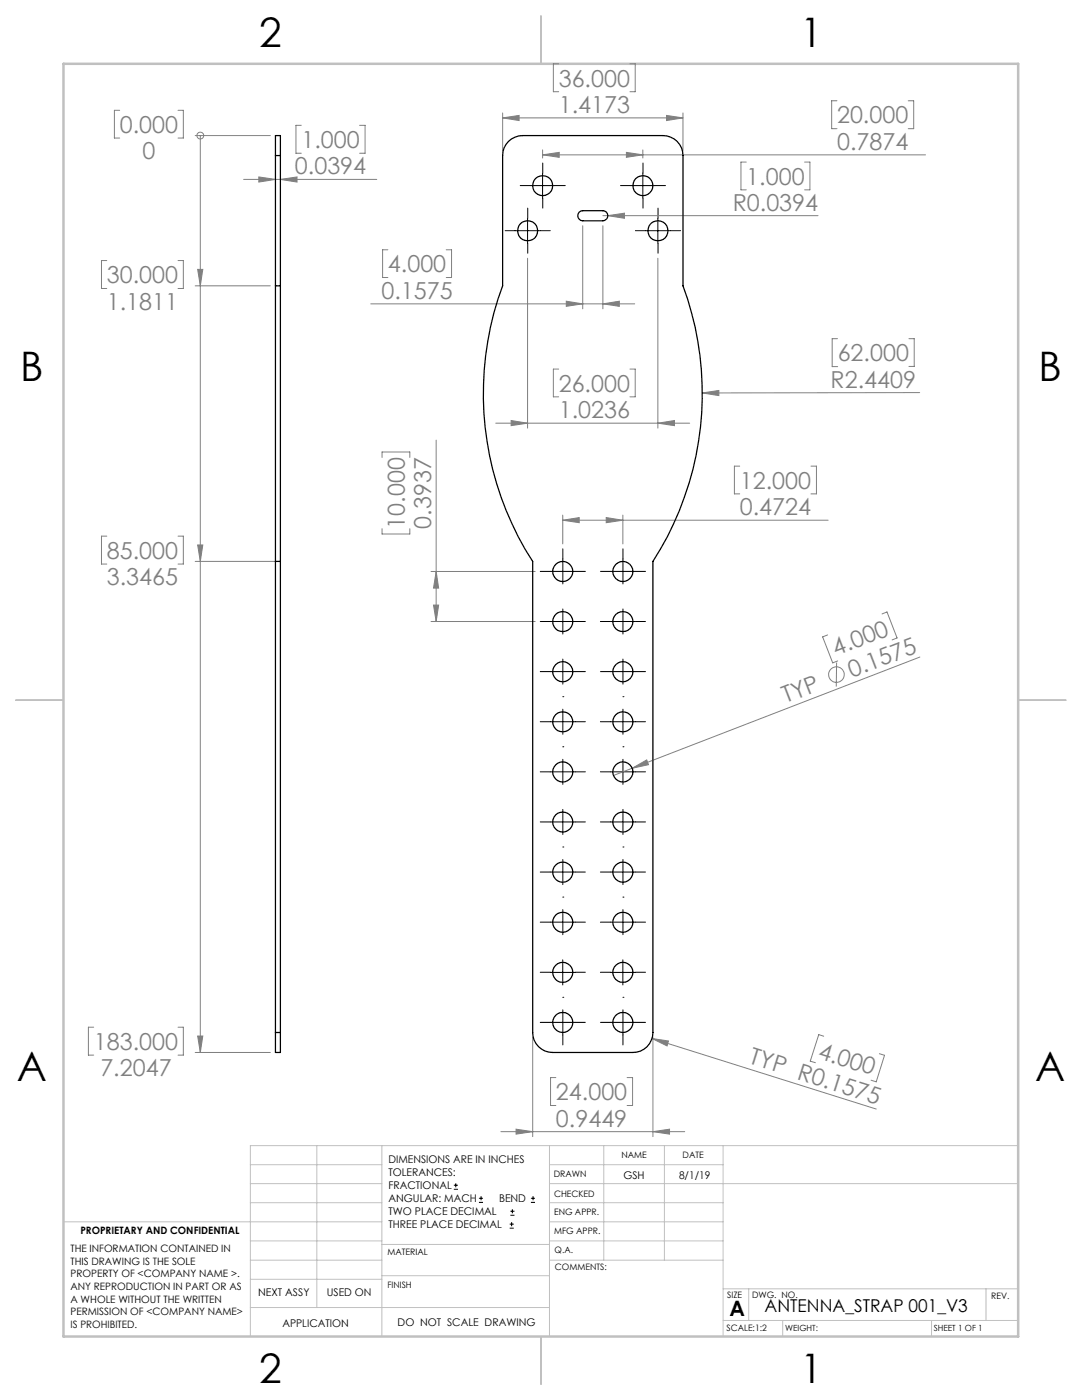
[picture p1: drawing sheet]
<svg xmlns="http://www.w3.org/2000/svg" width="216mm" height="279mm" viewBox="0 0 216 279" stroke-linecap="round" stroke-linejoin="round" font-family="sans-serif">
<g fill="none" stroke="#808080" stroke-width=".2">
<path d="M111.5 12.7h-1.1v5.6h1.1M125.7 12.7h1.1v5.6h-1.1M23.9 22h-1.1v5.6h1.1M35.5 22h1.1v5.6h-1.1M38.9 27.1h15M40 27.1v182.9M40 27.1h.1M48.6 35.8h26.6M51.6 35.3l3.4 .5-3.4 .5zM56 35.8l3.3-.5v1zM60.1 25h-1v5.6h1M71.8 25h1v5.6h-1"/>
<path d="M100.3 23.5l3.3-.5v1.1zM100.3 22.5v7.6M100.3 23.5h36M108.3 30.9l3.3-.5v1zM108.3 29.9v1.6M108.3 30.9h76.4M125 30.4l3.3 .5-3.3 .5zM128.3 29.9v1.6M133 23l3.3 .5-3.3 .6zM136.3 22.5v7.6M148.9 32.3h-1.1v5.6h1.1M160.5 32.3h1.1v5.6h-1.1"/>
<path d="M167 20.1h-1.1v5.6h1.1M181.2 20.1h1.1v5.6h-1.1M21.3 52h-1.1v5.6h1.1M35.5 52h1.1v5.6h-1.1M38.9 57h15M39.4 53.8h1.1l-.5 3.2zM77.4 49.8h-1.1v5.6h1.1M89 49.8h1.1v5.6h-1.1M105.3 51.5v33.9M116.3 45v16.6M120.3 45v16.6M120.3 43h42.9"/>
<path d="M121.3 43l3.3-.5v1.1zM131.3 51.5v33.9M74 60.6h52.6M111.5 73.7h-1.1v5.5h1.1M113 60.1l3.3 .5-3.3 .5zM120.3 60.6l3.3-.5v1zM125.7 73.7h1.1v5.5h-1.1M140.1 78.4l3.3-.5v1.1zM167.1 67.6h-1v5.6h1M181.4 67.6h1v5.5h-1M183.5 78.4h-43.4M76.2 91.3v-1.1h5.6v1.1"/>
<path d="M87 87.8v36.2M98.9 84.5h38.7M102 83.9l3.3 .6-3.3 .4zM131.3 84.5l3.3-.6v1zM147.6 93h-1.1v5.6h1.1M161.8 93h1.1v5.6h-1.1M21.3 107h-1.1v5.6h1.1M35.5 107h1.1v5.6h-1.1M38.9 112h16.1M39.4 108.8h1.1l-.5 3.2zM76.2 105.5v1.1h5.6v-1.1M86 114.1h20.8"/>
<path d="M87 114.1l.5 3.3h-1zM112.3 103.8l3.3-.5v1zM112.3 102.8v5.7M112.3 103.8h52.9M121 103.3l3.3 .5-3.3 .5zM124.3 102.8v5.7M86 124h20.8M86.5 120.8h1l-.5 3.2zM165.1 126.7l-1 .4 2.1 5.2 .9-.4M166.9 132.2v4.8M176 122.5l1-.4 2 5.2-1 .4M183.6 131.1l-57.4 22.2"/>
<path d="M126.2 153.3l-3.8 1.5M126.2 153.3l2.8-1.6 .4 .9zM18.7 205h-1.1v5.6h1.1M35.5 205h1.1v5.6h-1.1M38.9 210h15M39.4 206.8h1.1l-.5 3.2zM106.3 207v19.8M110.9 215.1h-1v5.5h1M125.1 215.1h1.1v5.5h-1.1M130.1 207.3l3.3 .5-.3 .9zM130.1 207.3l44.7 14M130.3 207v19.8"/>
<path d="M164.4 206.8l-1-.3-1.7 5.3 1 .3M175.5 210.3l1 .3-1.7 5.3-1-.3M99.9 225.8h36.7M103 225.4l3.3 .4-3.3 .5zM130.3 225.8l3.3-.4v.9z"/>
<circle cx="40" cy="27.1" r=".69"/>
<circle cx="166.9" cy="134.6" r="1.55"/>
</g>
<g fill="none" stroke="#000" stroke-width=".2">
<path d="M105.8 37h5M108.3 34.5v5M125.8 37h5M128.3 34.5v5M102.8 46h5M105.3 43.6v4.9M128.8 46h5M131.3 43.6v4.9M109.8 194.1h5M112.3 191.6v5M121.8 194.1h5M124.3 191.6v5"/>
<path d="M90.6 237.3h.8M90.6 236.5h.8M90.9 236.1v.9M95.6 240h.8M95.6 239.1h.8M96 238.7v.8M105.9 240h.9M105.9 239.1h.9M106.4 238.7v.8M101.7 245.1h.8M101.7 244.3h.8M101.8 242.5h.9"/>
<path d="M101.8 241.7h.9M102.1 243.9v.8M102.2 241.3v.8"/>
</g>
<g fill="none" stroke="#000" stroke-width=".2" stroke-dasharray="15.2 1.3 1.3 1.3">
<path d="M105.8 37h-2M108.3 34.5v-2M108.3 39.5v2M110.8 37h2M125.8 37h-2M128.3 34.5v-2M128.3 39.5v2M130.8 37h2M102.8 46h-2M105.3 43.5v-2M105.3 48.5v2M107.8 46h2"/>
<path d="M128.8 46h-2M131.3 43.5v-2M131.3 48.5v2M133.8 46h2M109.8 114h-2M112.3 114v-2.5M112.3 114h-2.5M112.3 114v2.5M112.3 114h2.5M112.3 111.5v-2M114.8 114h2M121.8 114h-2"/>
<path d="M124.3 114v-2.5M124.3 114h-2.5M124.3 114v2.5M124.3 114h2.5M124.3 111.5v-2M126.8 114h2M109.8 134h-2M109.8 124h-2M112.3 134v-2.5M112.3 134h-2.5M112.3 134v2.5M112.3 134h2.5"/>
<path d="M112.3 124v-2.5M112.3 124h-2.5M112.3 124v2.5M112.3 124h2.5M112.3 139h.1M114.8 134h2M114.8 124h2M121.8 134h-2M121.8 124h-2M124.3 134v-2.5M124.3 134h-2.5M124.3 134v2.5"/>
<path d="M124.3 134h2.5M124.3 124v-2.5M124.3 124h-2.5M124.3 124v2.5M124.3 124h2.5M124.3 139h.1M126.8 134h2M126.8 124h2M109.8 154h-2M109.8 144h-2M112.3 154v-2.5M112.3 154h-2.5"/>
<path d="M112.3 154v2.5M112.3 154h2.5M112.3 144v-2.5M112.3 144h-2.5M112.3 144v2.5M112.3 144h2.5M112.3 149h.1M114.8 154h2M114.8 144h2M121.8 154h-2M121.8 144h-2M124.3 154v-2.5"/>
<path d="M124.3 154h-2.5M124.3 154v2.5M124.3 154h2.5M124.3 144v-2.5M124.3 144h-2.5M124.3 144v2.5M124.3 144h2.5M124.3 149h.1M126.8 154h2M126.8 144h2M109.8 174h-2M109.8 164h-2"/>
<path d="M112.3 174v-2.5M112.3 174h-2.5M112.3 174v2.5M112.3 174h2.5M112.3 164v-2.5M112.3 164h-2.5M112.3 164v2.5M112.3 164h2.5M112.3 179h.1M112.3 169h.1M114.8 174h2M114.8 164h2"/>
<path d="M121.8 174h-2M121.8 164h-2M124.3 174v-2.5M124.3 174h-2.5M124.3 174v2.5M124.3 174h2.5M124.3 164v-2.5M124.3 164h-2.5M124.3 164v2.5M124.3 164h2.5M124.3 179h.1M124.3 169h.1"/>
<path d="M126.8 174h2M126.8 164h2M109.8 194h-2M109.8 184h-2M112.3 184v-2.5M112.3 184h-2.5M112.3 184v2.5M112.3 184h2.5M112.3 199h.1M114.8 194h2M114.8 184h2M121.8 194h-2"/>
<path d="M121.8 184h-2M124.3 184v-2.5M124.3 184h-2.5M124.3 184v2.5M124.3 184h2.5M124.3 199h.1M126.8 194h2M126.8 184h2M109.8 204h-2M112.3 204v-2.5M112.3 204h-2.5M112.3 204v2.5"/>
<path d="M112.3 204h2.5M112.3 206.5v2M114.8 204h2M121.8 204h-2M124.3 204v-2.5M124.3 204h-2.5M124.3 204v2.5M124.3 204h2.5M124.3 206.5v2M126.8 204h2"/>
</g>
<g fill="none" stroke="#c0c0c0" stroke-width=".2">
<path d="M50 232.4h26.2M50 236.2h26.2M63.2 228.6v32.3M76.2 228.6v38.1M109.6 228.6v38.1M109.6 232.4h34.7M109.6 236.2h93.6M120.5 228.6v22.9M132.6 228.6v22.9M144.3 228.6v38.1M203.2 228.6h-153.2v38.1M12.7 243.8h63.5"/>
<path d="M50 251.5h26.2M50 240h26.2M50 247.7h26.2M50 255.3h26.2M76.2 254.6h33.4M76.2 248.4h33.4M109.6 251.5h34.7M109.6 243.8h34.7M109.6 240h34.7M109.6 247.7h34.7M144.3 257.2h58.9M149.4 257.2v6.3"/>
<path d="M196.7 257.2v6.3M50 260.9h59.6M144.3 263.5h58.9M156.2 263.5v3.2M185.9 263.5v3.2"/>
</g>
<path d="M108 3.2v9.5M3.1 139.7h9.6M203.2 139.7h9.5M108 266.7v9.6" fill="none" stroke="#c0c0c0" stroke-width=".25"/>
<path d="M12.7 12.7h190.5v254h-190.5z" fill="none" stroke="#c0c0c0" stroke-width=".5"/>
<g fill="#808080">
<path d="M140.1 78.4l3.3-.5v1.1z"/>
<path d="M126.2 153.3l2.8-1.6 .4 .9z"/>
<path d="M130.1 207.3l3.3 .5-.3 .9z"/>
<path d="M121.3 43l3.3-.5v1.1z"/>
<path d="M39.4 53.8h1.1l-.5 3.2zM39.4 108.8h1.1l-.5 3.2zM39.4 206.8h1.1l-.5 3.2z"/>
<path d="M56 35.8l3.3-.5v1zM51.6 35.3l3.4 .5-3.4 .5zM130.3 225.8l3.3-.4v.9zM103 225.4l3.3 .4-3.3 .5z"/>
<path d="M102 83.9l3.3 .6-3.3 .4zM131.3 84.5l3.3-.6v1zM108.3 30.9l3.3-.5v1zM125 30.4l3.3 .5-3.3 .5zM113 60.1l3.3 .5-3.3 .5zM120.3 60.6l3.3-.5v1zM112.3 103.8l3.3-.5v1zM121 103.3l3.3 .5-3.3 .5z"/>
<path d="M87 114.1l.5 3.3h-1zM86.5 120.8h1l-.5 3.2z"/>
<path d="M100.3 23.5l3.3-.5v1.1zM133 23l3.3 .5-3.3 .6z"/>
</g>
<g fill="none" stroke="#000" stroke-width=".25">
<path d="M55 31v-3.9h1v3.9M55 31h1M55 31v26M56 31v26M101.5 28.2a4.2 4.2 0 0 1 2.8-1.1h28a4 4 0 0 1 4 3.9v26a61.8 61.8 0 0 1-6 55v94.1a4 4 0 0 1-4 3.9h-16a4 4 0 0 1-4-3.9v-94.1a61.8 61.8 0 0 1-6-55v-26a3.8 3.8 0 0 1 1.2-2.8zM55 57v55M55 57h1M56 57v55M115.6 42.3l.7-.2h4a1.01 1.01 0 0 1 1 1 1.01 1.01 0 0 1-1 1h-4a1.02 1.02 0 0 1-.9-.7 1.02 1.02 0 0 1 .2-1.1zM55 112h1M55 112v94.1M56 112v94.1"/>
<path d="M55 206.1v3.9h1v-3.9M55 206.1h1"/>
<circle cx="108.3" cy="37" r="2"/>
<circle cx="128.3" cy="37" r="2"/>
<circle cx="105.3" cy="46.1" r="2.01"/>
<circle cx="131.3" cy="46.1" r="2.01"/>
<circle cx="112.3" cy="114.1" r="2.01"/>
<circle cx="124.3" cy="114.1" r="2"/>
<circle cx="112.3" cy="124.1" r="2.02"/>
<circle cx="112.3" cy="134.1" r="2.01"/>
<circle cx="124.3" cy="124.1" r="2.01"/>
<circle cx="124.3" cy="134.1" r="2"/>
<circle cx="112.3" cy="144.1" r="2.02"/>
<circle cx="112.3" cy="154.1" r="2.01"/>
<circle cx="124.3" cy="144.1" r="2.01"/>
<circle cx="124.3" cy="154.1" r="2"/>
<circle cx="112.3" cy="174.1" r="2.01"/>
<circle cx="112.3" cy="164" r="2.01"/>
<circle cx="124.3" cy="164" r="2"/>
<circle cx="124.3" cy="174.1" r="2"/>
<circle cx="112.3" cy="194.1" r="2.01"/>
<circle cx="112.3" cy="184" r="2.01"/>
<circle cx="124.3" cy="194.1" r="2"/>
<circle cx="124.3" cy="184" r="2"/>
<circle cx="112.3" cy="204" r="2.01"/>
<circle cx="124.3" cy="204" r="2"/>
</g>
<g font-size="8.1">
<text x="51.7" y="9.3">2</text>
<text x="159.7" y="9.3">1</text>
<text x="4" y="76">B</text>
<text x="207.2" y="76">B</text>
<text x="3.3" y="215.7">A</text>
<text x="206.5" y="215.7">A</text>
<text x="51.7" y="276">2</text>
<text x="159.7" y="276">1</text>
</g>
<g font-size="4.7" fill="#808080">
<text x="111.5" y="17.3">36.000</text>
<text x="111.5" y="22.5">1.4173</text>
<text x="23.9" y="26.5">0.000</text>
<text x="60.1" y="29.5">1.000</text>
<text x="167" y="24.6">20.000</text>
<text x="167" y="29.9">0.7874</text>
<text x="28.4" y="31.8">0</text>
<text x="58.9" y="34.8">0.0394</text>
<text x="148.9" y="36.9">1.000</text>
<text x="146.2" y="42.1">R0.0394</text>
<text x="21.3" y="56.5">30.000</text>
<text x="76.1" y="59.6">0.1575</text>
<text x="77.4" y="54.4">4.000</text>
<text x="21.3" y="61.8">1.1811</text>
<text x="165.7" y="77.4">R2.4409</text>
<text x="167.1" y="72.1">62.000</text>
<text x="111.5" y="78.2">26.000</text>
<text x="111.5" y="83.4">1.0236</text>
<text x="147.6" y="97.5">12.000</text>
<text x="80.8" y="105.5" transform="rotate(-90 80.8 105.5)">10.000</text>
<text x="86" y="105.5" transform="rotate(-90 86 105.5)">0.3937</text>
<text x="147.6" y="102.8">0.4724</text>
<text x="21.3" y="111.5">85.000</text>
<text x="21.3" y="116.8">3.3465</text>
<text x="166.8" y="130.9" transform="rotate(-21 166.8 130.9)">4.000</text>
<text x="169.9" y="135.3" transform="rotate(-21 169.9 135.3)">0.1575</text>
<text x="156.8" y="140.4" transform="rotate(-21 156.8 140.4)">TYP</text>
<text x="18.7" y="209.5">183.000</text>
<text x="20" y="214.8">7.2047</text>
<text x="149.3" y="212.2" transform="rotate(17 149.3 212.2)">TYP R0.1575</text>
<text x="163" y="211.1" transform="rotate(17 163 211.1)">4.000</text>
<text x="110.9" y="219.6">24.000</text>
<text x="110.9" y="224.8">0.9449</text>
</g>
<text font-size="4.2" x="145.6" y="262.7">A</text>
<text font-size="3.5" x="152.6" y="261.9">ANTENNA_STRAP 001_V3</text>
<g font-size="2.1">
<text x="77.5" y="232.2">DIMENSIONS ARE IN INCHES</text>
<text x="77.5" y="234.7">TOLERANCES:</text>
<text x="77.5" y="237.3">FRACTIONAL</text>
<text x="77.5" y="239.9">ANGULAR: MACH</text>
<text x="99.6" y="239.9">BEND</text>
<text x="124.4" y="235.2">GSH</text>
<text x="135.5" y="235.2">8/1/19</text>
<text x="77.5" y="242.5">TWO PLACE DECIMAL</text>
<text x="77.5" y="245.1">THREE PLACE DECIMAL</text>
<text x="51.5" y="258.7">NEXT ASSY</text>
<text x="65.2" y="258.6">USED ON</text>
<text x="56.3" y="264.8">APPLICATION</text>
<text x="79.3" y="264.6">DO NOT SCALE DRAWING</text>
</g>
<g font-size="2">
<text x="14.1" y="249.9">THE INFORMATION CONTAINED IN</text>
<text x="16" y="246.3">PROPRIETARY AND CONFIDENTIAL</text>
<text x="14.1" y="252.4">THIS DRAWING IS THE SOLE</text>
<text x="14.1" y="254.9">PROPERTY OF &lt;COMPANY NAME &gt;.</text>
<text x="14.1" y="257.4">ANY REPRODUCTION IN PART OR AS</text>
<text x="14.1" y="260">A WHOLE WITHOUT THE WRITTEN</text>
<text x="14.1" y="262.5">PERMISSION OF &lt;COMPANY NAME&gt;</text>
<text x="14.1" y="265">IS PROHIBITED.</text>
</g>
<g font-size="1.8">
<text x="124" y="231.1">NAME</text>
<text x="136.2" y="231.1">DATE</text>
<text x="110.5" y="234.8">DRAWN</text>
<text x="110.5" y="238.9">CHECKED</text>
<text x="110.6" y="242.5">ENG APPR.</text>
<text x="77.3" y="250.5">MATERIAL</text>
<text x="110.6" y="246.3">MFG APPR.</text>
<text x="110.7" y="250">Q.A.</text>
<text x="77.3" y="257">FINISH</text>
<text x="110.7" y="253.5">COMMENTS:</text>
<text x="145.1" y="259">SIZE</text>
<text x="150.1" y="259.1">DWG. NO.</text>
<text x="197.8" y="259.2">REV.</text>
<text x="145" y="265.7">SCALE:1:2</text>
</g>
<g font-size="1.7">
<text x="156.7" y="265.7">WEIGHT:</text>
<text x="186.3" y="265.7">SHEET 1 OF 1</text>
</g>
</svg>
